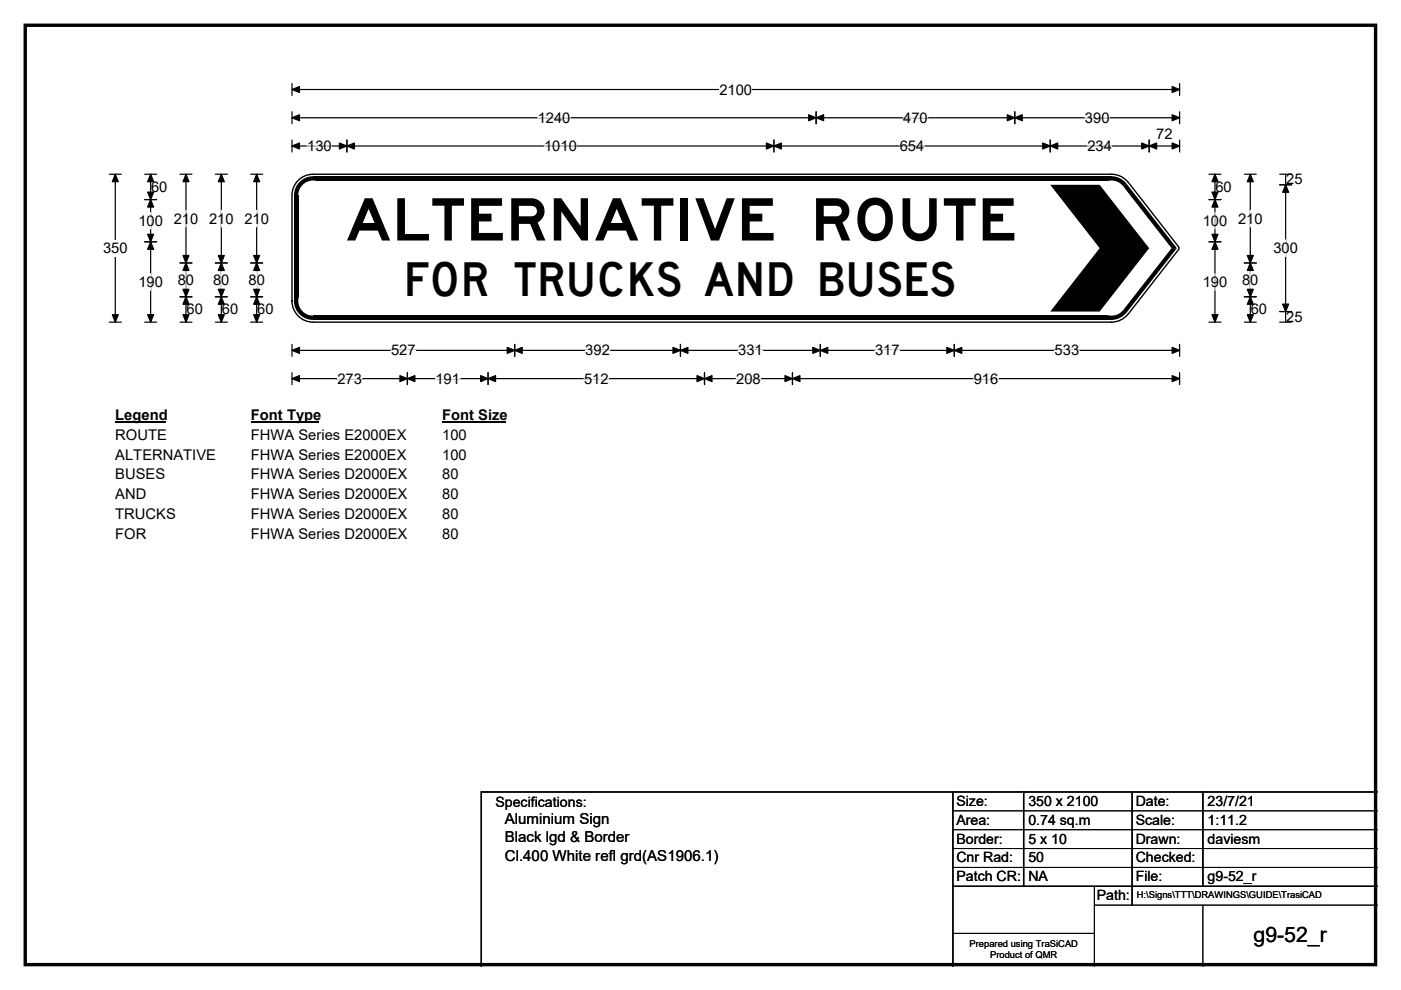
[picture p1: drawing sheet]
<svg xmlns="http://www.w3.org/2000/svg" width="297mm" height="210mm" viewBox="0 0 297 210" stroke-linecap="round" stroke-linejoin="round" font-family="sans-serif">
<path d="M5.4 5.4h286.3v199.2h-286.3z" fill="none" stroke="#000" stroke-width=".72"/>
<path d="M61.9 19h188.2M61.9 17.7v2.6M250.1 17.7v2.6" fill="none" stroke="#000" stroke-width=".25"/>
<path d="M61.9 19l1.6-.6v1.2zM248.5 18.4l1.6 .6-1.6 .6z" fill="#000" stroke="#000" stroke-width=".25"/>
<path d="M152.5 17.3h7v3.4h-7z" fill="#fff"/>
<g fill="none" stroke="#000" stroke-width=".25">
<path d="M23.2 37h2.5M24.4 37v31.3M61.9 25h188.2M61.9 23.7v2.5M61.9 29.7v2.5M61.9 31h188.2M73.6 29.7v2.5M164.1 29.7v2.5M173 23.7v2.5M215.2 23.7v2.5M222.7 29.7v2.5M243.6 29.7v2.5"/>
<path d="M250.1 23.7v2.5M250.1 29.7v2.5M23.2 68.3h2.5M61.9 73v2.6M61.9 79v2.6M61.9 74.3h188.2M86.4 79v2.6M103.5 79v2.6M109.1 73v2.6M144.3 73v2.6M149.4 79v2.6M168 79v2.6"/>
<path d="M173.9 73v2.6M202.3 73v2.6M250.1 73v2.6M250.1 79v2.6M61.9 80.3h188.2"/>
</g>
<g fill="#000" stroke="#000" stroke-width=".25">
<path d="M24.4 37l.7 1.5h-1.3zM61.9 25l1.6-.7v1.3zM61.9 31l1.6-.7v1.3zM73.6 31l1.5-.7v1.3zM72 30.3l1.6 .7-1.6 .6zM162.5 30.3l1.6 .7-1.6 .6zM164.1 31l1.6-.7v1.3zM173 25l1.6-.7v1.3zM171.4 24.3l1.6 .7-1.6 .6zM213.6 24.3l1.6 .7-1.6 .6zM215.2 25l1.5-.7v1.3zM221.1 30.3l1.6 .7-1.6 .6z"/>
<path d="M222.7 31l1.6-.7v1.3zM242.1 30.3l1.5 .7-1.5 .6zM243.6 31l1.6-.7v1.3zM248.5 24.3l1.6 .7-1.6 .6zM248.5 30.3l1.6 .7-1.6 .6zM23.8 66.7h1.3l-.7 1.6zM61.9 74.3l1.6-.6v1.3zM109.1 74.3l1.6-.6v1.3zM107.5 73.7l1.6 .6-1.6 .7zM142.7 73.7l1.6 .6-1.6 .7zM144.3 74.3l1.6-.6v1.3zM172.3 73.7l1.6 .6-1.6 .7z"/>
<path d="M173.9 74.3l1.6-.6v1.3zM200.7 73.7l1.6 .6-1.6 .7zM202.3 74.3l1.6-.6v1.3zM248.5 73.7l1.6 .6-1.6 .7zM61.9 80.3l1.6-.6v1.2zM86.4 80.3l1.6-.6v1.2zM84.8 79.7l1.6 .6-1.6 .6zM101.9 79.7l1.6 .6-1.6 .6zM103.5 80.3l1.6-.6v1.2zM147.8 79.7l1.6 .6-1.6 .6zM149.4 80.3l1.6-.6v1.2zM166.4 79.7l1.6 .6-1.6 .6z"/>
<path d="M168 80.3l1.6-.6v1.2zM248.5 79.7l1.6 .6-1.6 .6z"/>
</g>
<g fill="none" stroke="#fff" stroke-width=".25">
<path d="M65.1 31h5.2M114 25h6.9M115.4 31h6.9M190.8 31h5.2M191.5 25h5.2M230 25h5.2M230.5 31h5.3M82.9 74.3h5.2M124.1 74.3h5.2M156.5 74.3h5.2M185.5 74.3h5.2M223.6 74.3h5.2"/>
<path d="M71.5 80.3h5.2M92.3 80.3h5.2M123.8 80.3h5.2M156.1 80.3h5.2M206.5 80.3h5.2"/>
</g>
<path d="M21.8 50.9h5.2v3.5h-5.2z" fill="#fff"/>
<g fill="none" stroke="#000" stroke-width=".25">
<path d="M30.7 37h2.5M31.9 37v31.3M38.2 37h2.5M39.4 37v31.3M45.7 37h2.5M46.9 37v31.3M53.1 37h2.6M54.4 37v31.3M256.3 37h2.6M257.6 37v31.3M263.8 37h2.6M265.1 37v31.3"/>
<path d="M271.3 37h2.6M271.3 39.2h2.6M272.6 37v31.3M30.7 42.3h2.5M30.7 51.3h2.5M38.2 55.8h2.5M45.7 55.8h2.5M53.1 55.8h2.6M256.3 42.3h2.6M256.3 51.3h2.6M263.8 55.8h2.6M30.7 68.3h2.5"/>
<path d="M38.2 68.3h2.5M38.2 62.9h2.5M45.7 68.3h2.5M45.7 62.9h2.5M53.1 68.3h2.6M53.1 62.9h2.6M256.3 68.3h2.6M263.8 68.3h2.6M263.8 62.9h2.6M271.3 68.3h2.6M271.3 66.1h2.6"/>
</g>
<g fill="#000" stroke="#000" stroke-width=".25">
<path d="M31.9 37l.7 1.5h-1.3zM39.4 37l.7 1.5h-1.3zM46.9 37l.7 1.5h-1.3zM54.4 37l.7 1.5h-1.3zM257.6 37l.6 1.5h-1.2zM265.1 37l.6 1.5h-1.2zM272.6 39.2l.6 1.6h-1.3zM31.9 42.3l.7 1.6h-1.3zM31.3 49.7h1.3l-.7 1.6zM31.3 40.7h1.3l-.7 1.6zM31.9 51.3l.7 1.6h-1.3zM39.4 55.8l.7 1.6h-1.3z"/>
<path d="M38.8 54.2h1.3l-.7 1.6zM46.9 55.8l.7 1.6h-1.3zM46.3 54.2h1.3l-.7 1.6zM54.4 55.8l.7 1.6h-1.3zM53.8 54.2h1.3l-.7 1.6zM257.6 42.3l.6 1.6h-1.2zM257 49.7h1.2l-.6 1.6zM257 40.7h1.2l-.6 1.6zM257.6 51.3l.6 1.6h-1.2zM265.1 55.8l.6 1.6h-1.2zM264.5 54.2h1.2l-.6 1.6zM31.3 66.7h1.3l-.7 1.6z"/>
<path d="M38.8 61.4h1.3l-.7 1.5zM39.4 62.9l.7 1.6h-1.3zM38.8 66.7h1.3l-.7 1.6zM46.3 61.4h1.3l-.7 1.5zM46.9 62.9l.7 1.6h-1.3zM46.3 66.7h1.3l-.7 1.6zM53.8 61.4h1.3l-.7 1.5zM54.4 62.9l.7 1.6h-1.3zM53.8 66.7h1.3l-.7 1.6zM257 66.7h1.2l-.6 1.6zM264.5 61.4h1.2l-.6 1.5zM265.1 62.9l.6 1.6h-1.2z"/>
<path d="M264.5 66.7h1.2l-.6 1.6zM271.9 64.5h1.3l-.6 1.6z"/>
</g>
<g fill="none" stroke="#fff" stroke-width=".25">
<path d="M31.9 45.1v3.5M31.9 58.1v3.5M39.4 44.6v3.5M39.4 57.6v3.5M46.9 44.6v3.5M46.9 57.6v3.5M54.4 44.6v3.5M54.4 57.6v3.5M257.6 45.1v3.5M257.6 58.1v3.5M265.1 44.6v3.5M265.1 57.6v3.5"/>
<path d="M272.6 50.9v3.5"/>
</g>
<path d="M24.4 86.3h10.8v3.5h-10.8z" fill="#fff"/>
<path d="M24.4 89.6h10.8" fill="none" stroke="#000" stroke-width=".32"/>
<path d="M53.2 86.3h14.4v3.5h-14.4z" fill="#fff"/>
<path d="M53.2 89.6h14.4" fill="none" stroke="#000" stroke-width=".32"/>
<path d="M93.8 86.3h13.4v3.5h-13.4z" fill="#fff"/>
<path d="M93.8 89.6h13.4" fill="none" stroke="#000" stroke-width=".32"/>
<g fill="#fff">
<path d="M24.4 90.5h10.9v3.5h-10.9z"/>
<path d="M53.2 90.5h32.9v3.5h-32.9z"/>
<path d="M93.8 90.5h5.2v3.5h-5.2z"/>
<path d="M24.4 94.7h21.3v3.5h-21.3z"/>
<path d="M53.2 94.7h32.9v3.5h-32.9z"/>
<path d="M93.8 94.7h5.2v3.5h-5.2z"/>
<path d="M24.4 98.9h10.6v3.5h-10.6z"/>
<path d="M53.2 98.9h33.1v3.5h-33.1z"/>
<path d="M93.8 98.9h3.4v3.5h-3.4z"/>
<path d="M24.4 103.1h6.6v3.5h-6.6z"/>
<path d="M53.2 103.1h33.1v3.5h-33.1z"/>
<path d="M93.8 103.1h3.4v3.5h-3.4z"/>
<path d="M24.4 107.3h12.8v3.4h-12.8z"/>
<path d="M53.2 107.3h33.1v3.4h-33.1z"/>
<path d="M93.8 107.3h3.4v3.4h-3.4z"/>
<path d="M24.4 111.4h6.6v3.5h-6.6z"/>
<path d="M53.2 111.4h33.1v3.5h-33.1z"/>
<path d="M93.8 111.4h3.4v3.5h-3.4z"/>
</g>
<g fill="#fff">
<path d="M61.9 41.4l4.5-4.4h169.3l3.5 1.7 10.7 13.7v.5l-10.7 13.7-3.5 1.7h-169.3l-4.5-4.5z" fill-rule="evenodd"/>
<circle cx="66.4" cy="41.4" r="4.5"/>
<circle cx="66.4" cy="63.8" r="4.5"/>
<circle cx="235.7" cy="63.8" r="4.5"/>
<circle cx="249.5" cy="52.6" r=".44"/>
<circle cx="235.7" cy="41.4" r="4.5"/>
</g>
<g fill="#000">
<path d="M63.5 38.6a4 4 0 0 1 2.9-1.2v4h-4.1a4 4 0 0 1 1.2-2.8z" fill-rule="evenodd"/>
<path d="M66.4 37.4h169.3v.9h-169.3z" fill-rule="evenodd"/>
</g>
<circle cx="66.4" cy="41.4" r="3.1" fill="#fff"/>
<g fill="#000">
<path d="M62.3 63.8h4.1v4.1a4 4 0 0 1-4.1-4.1z" fill-rule="evenodd"/>
<path d="M62.4 41.4h.9v22.4h-.9z" fill-rule="evenodd"/>
</g>
<circle cx="66.4" cy="63.8" r="3.1" fill="#fff"/>
<g fill="#000">
<path d="M66.4 67h169.3v.9h-169.3z" fill-rule="evenodd"/>
<path d="M235.7 63.8l3.1 2.5a4.1 4.1 0 0 1-3.1 1.6z" fill-rule="evenodd"/>
</g>
<circle cx="235.7" cy="63.8" r="3.1" fill="#fff"/>
<g fill="#000">
<path d="M238.1 39.5l.7-.6 10.7 13.7h-1.1zM248.4 52.6h1.1l-10.7 13.8-.7-.6z"/>
<path d="M235.7 37.4a3.9 3.9 0 0 1 3.1 1.5l-3.1 2.5z" fill-rule="evenodd"/>
</g>
<circle cx="235.7" cy="41.4" r="3.1" fill="#fff"/>
<path d="M66.4 37a4.5 4.5 0 0 0-4.5 4.4M66.4 37h169.3M235.7 37l1.1 .1 1.1 .4 1.3 1.2M239.2 38.7l10.8 13.9-11.2 14.4-1.4 1-1.7 .3M61.9 41.4v22.4a4.5 4.5 0 0 0 4.5 4.5M66.4 68.3h169.3M202 168v37M217 168v20M240 168v24M255 168v20M292 168h-190v37M202 188h90" fill="none" stroke="#000" stroke-width=".3"/>
<path d="M222.7 39.2h10.4l10.5 13.4-10.5 13.5h-10.4l10.4-13.5z" fill-rule="evenodd" fill="#000"/>
<path d="M202 172h90M202 176h90M202 180h90M202 184h90M202 198h30M232 192h60M232 188v17M255 192v13" fill="none" stroke="#000" stroke-width=".21"/>
<text font-size="12.4" x="73.2" y="51">ALTERNATIVE ROUTE</text>
<text font-size="9.9" x="85.6" y="62.8">FOR TRUCKS AND BUSES</text>
<text font-size="4.5" x="265.8" y="199.8">g9-52_r</text>
<g font-size="3.2">
<text x="107" y="178.7">Black lgd &amp; Border</text>
<text x="107" y="174.9">Aluminium Sign</text>
<text x="107" y="182.5">Cl.400 White refl grd(AS1906.1)</text>
</g>
<g font-size="3.1">
<text x="152.5" y="20">2100</text>
<text x="114" y="26">1240</text>
<text x="191.5" y="26">470</text>
<text x="230" y="26">390</text>
<text x="245.1" y="29.6">72</text>
<text x="65.1" y="32">130</text>
<text x="115.4" y="32">1010</text>
<text x="190.8" y="32">654</text>
<text x="230.5" y="32">234</text>
<text x="32" y="40.7">60</text>
<text x="257.7" y="40.7">60</text>
<text x="272.7" y="39.1">25</text>
<text x="29.3" y="47.9">100</text>
<text x="36.8" y="47.4">210</text>
<text x="44.3" y="47.4">210</text>
<text x="51.8" y="47.4">210</text>
<text x="255" y="47.9">100</text>
<text x="262.5" y="47.4">210</text>
<text x="21.8" y="53.7">350</text>
<text x="270" y="53.7">300</text>
<text x="29.3" y="60.9">190</text>
<text x="37.7" y="60.4">80</text>
<text x="45.2" y="60.4">80</text>
<text x="52.7" y="60.4">80</text>
<text x="255" y="60.9">190</text>
<text x="263.4" y="60.4">80</text>
<text x="39.5" y="66.7">60</text>
<text x="47" y="66.7">60</text>
<text x="54.5" y="66.7">60</text>
<text x="265.2" y="66.7">60</text>
<text x="272.7" y="68.2">25</text>
<text x="82.9" y="75.4">527</text>
<text x="124.1" y="75.4">392</text>
<text x="156.5" y="75.4">331</text>
<text x="185.5" y="75.4">317</text>
<text x="223.6" y="75.4">533</text>
<text x="71.5" y="81.4">273</text>
<text x="92.3" y="81.4">191</text>
<text x="123.8" y="81.4">512</text>
<text x="156.1" y="81.4">208</text>
<text x="206.5" y="81.4">916</text>
<text x="24.4" y="89.1">Legend</text>
<text x="53.2" y="89.1">Font Type</text>
<text x="93.8" y="89.1">Font Size</text>
<text x="24.4" y="93.3">ROUTE</text>
<text x="53.2" y="93.3">FHWA Series E2000EX</text>
<text x="93.8" y="93.3">100</text>
<text x="24.4" y="97.5">ALTERNATIVE</text>
<text x="24.4" y="101.7">BUSES</text>
<text x="53.2" y="97.5">FHWA Series E2000EX</text>
<text x="53.2" y="101.7">FHWA Series D2000EX</text>
<text x="93.8" y="97.5">100</text>
<text x="93.8" y="101.7">80</text>
<text x="24.4" y="105.9">AND</text>
<text x="53.2" y="105.9">FHWA Series D2000EX</text>
<text x="93.8" y="105.9">80</text>
<text x="24.4" y="110">TRUCKS</text>
<text x="53.2" y="110">FHWA Series D2000EX</text>
<text x="93.8" y="110">80</text>
<text x="24.4" y="114.2">FOR</text>
<text x="53.2" y="114.2">FHWA Series D2000EX</text>
<text x="93.8" y="114.2">80</text>
</g>
<g font-size="3">
<text x="105" y="171.2">Specifications:</text>
<text x="202.8" y="170.9">Size:</text>
<text x="218" y="170.9">350 x 2100</text>
<text x="240.8" y="170.9">Date:</text>
<text x="256" y="170.9">23/7/21</text>
<text x="202.8" y="174.9">Area:</text>
<text x="202.8" y="178.9">Border:</text>
<text x="218" y="174.9">0.74 sq.m</text>
<text x="218" y="178.9">5 x 10</text>
<text x="240.8" y="174.9">Scale:</text>
<text x="240.8" y="178.9">Drawn:</text>
<text x="256" y="174.9">1:11.2</text>
<text x="256" y="178.9">daviesm</text>
<text x="202.8" y="182.9">Cnr Rad:</text>
<text x="218" y="182.9">50</text>
<text x="240.8" y="182.9">Checked:</text>
<text x="202.8" y="186.9">Patch CR:</text>
<text x="218" y="186.9">NA</text>
<text x="232.5" y="190.9">Path:</text>
<text x="240.8" y="186.9">File:</text>
<text x="256" y="186.9">g9-52_r</text>
</g>
<g font-size="2">
<text x="241" y="190.5">H:\Signs\TTT\DRAWINGS\GUIDE\TrasiCAD</text>
<text x="205.6" y="200.8">Prepared using TraSiCAD</text>
<text x="209.9" y="203.2">Product of QMR</text>
</g>
</svg>
